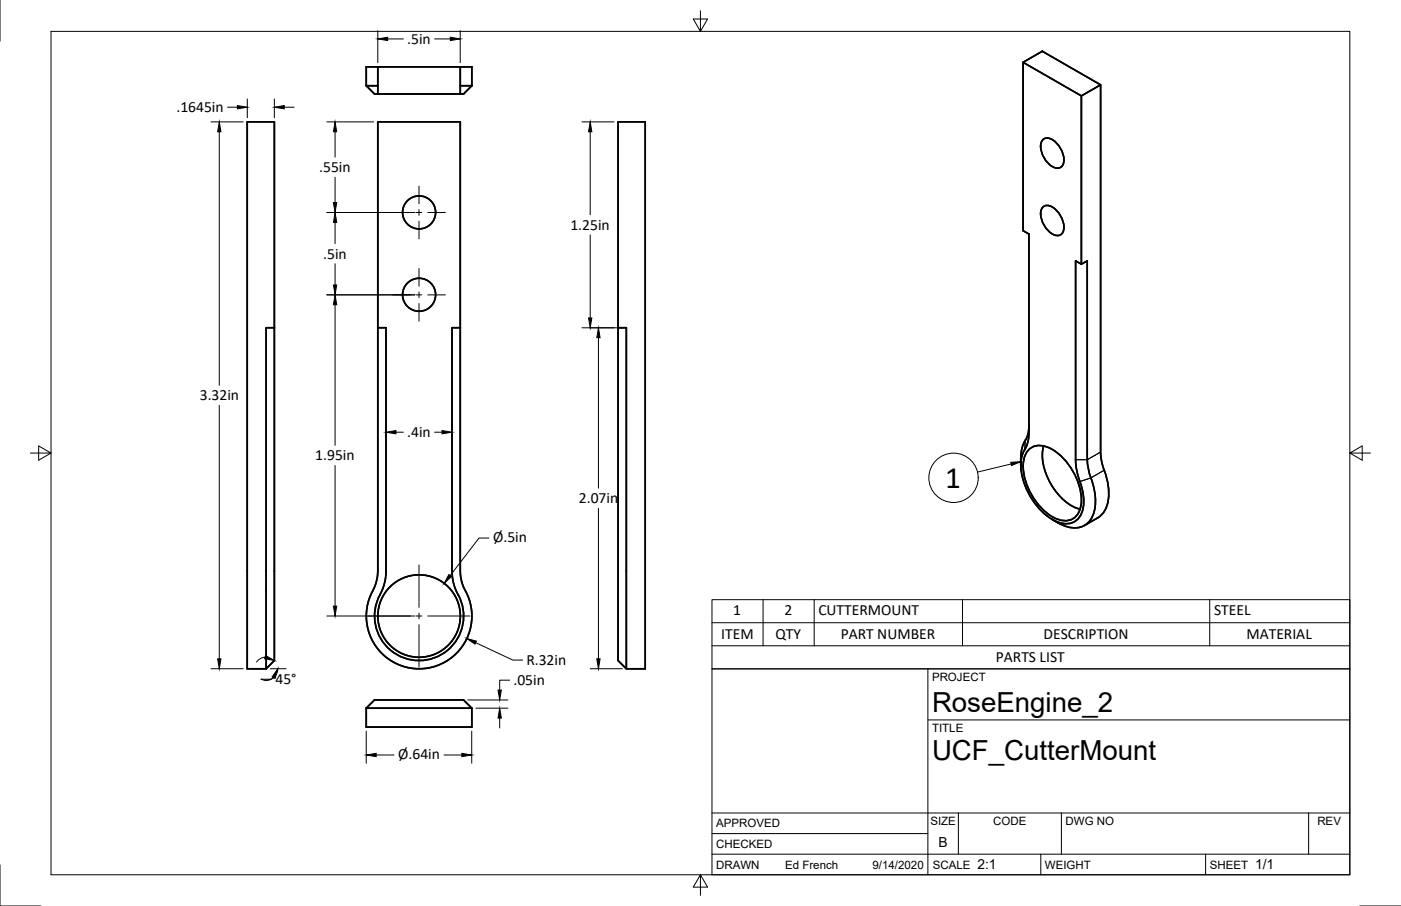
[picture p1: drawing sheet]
<svg xmlns="http://www.w3.org/2000/svg" width="432mm" height="279mm" viewBox="0 0 432 279" stroke-linecap="round" stroke-linejoin="round" font-family="sans-serif">
<!-- layer: Visible -->
<g fill="none" stroke="#000" stroke-width=".51">
<path d="M315.3 19.2v51.9l1.8 1.1v61.3a10.4 10.4 0 0 1-1.7 6 15.6 15.6 0 0 0 2 13.3 16.6 16.6 0 0 0 10.4 8.7 5.2 5.2 0 0 0 6.1-4.9 19.1 19.1 0 0 0-1.6-9.8l-.6-2.6-.2-2.4v-61.3l1.8 1 1.8-1v61.3a25.7 25.7 0 0 0 1.9 8.2 12.8 12.8 0 0 1-1 10.4 6.7 6.7 0 0 1-8.8 1.4l-2.9-1.6M315.3 19.2l5.9-3.4 18 10.4-5.9 3.4zM76.2 37.6h8.4v166.1l-2.6 2.5h-5.8zM112.9 26.4h3.5M112.9 26.4l2.5 2.6h1M116.4 20.6h25.5v8.4h-25.5zM116.4 20.6h-3.5v5.8M141.9 26.4h3.5M141.9 20.6h3.5v5.8M145.4 26.4l-2.5 2.6h-1M190.5 37.6h8.4v168.6h-5.9l-2.5-2.5zM333.3 29.6v51.9"/>
<path d="M339.2 26.2v113.2a19.1 19.1 0 0 0 1.6 7.1 13 13 0 0 1-1 11.9l-1.5 1.3-4.1 2.4M321.3 43.2a2.58 2.58 0 0 1 3.7 .3 7.2 7.2 0 0 1 2.6 7.2 2.13 2.13 0 0 1-3.3 .7 7.3 7.3 0 0 1-3.3-7.7zM321.3 64a2.58 2.58 0 0 1 3.7 .3 7.2 7.2 0 0 1 2.6 7.2 2.13 2.13 0 0 1-3.3 .7 7.3 7.3 0 0 1-3.3-7.7zM84.6 101.1h-2.6v105.1M116.4 101.1h2.6v75a16.9 16.9 0 0 1-2.5 8.5 13.7 13.7 0 0 0 13.4 19.1 13.7 13.7 0 0 0 11.3-20.3M141.9 101.1h-2.6v75l.4 3.2 .6 2.1 .9 2M190.5 101.1h2.5v105.1M316 135.8a12.1 12.1 0 0 0-1.4 7.6M317 138.8a5.7 5.7 0 0 1 7.3-.2 19.5 19.5 0 0 1 8.9 16.8 5.1 5.1 0 0 1-7.7 4.5 19.2 19.2 0 0 1-10.1-17.4 6.5 6.5 0 0 1 1.6-3.7zM317.1 131.4l-.3 2.8-.8 1.6M321.7 137.5a16.7 16.7 0 0 0 3.6 13.9 14.5 14.5 0 0 0 7.6 5.6M143.4 182.2a16.3 16.3 0 0 1-14.8 24 16.3 16.3 0 0 1-13.2-25l.9-3 .1-2.1v-138.5h25.5v138.5l.4 3.1 1.1 3"/>
<path d="M112.9 218.4l2.5-2.5h27.5l2.5 2.5M112.9 218.4h32.5M112.9 218.4v5.8h32.5v-5.8"/>
<circle cx="129.2" cy="65.5" r="5.1"/>
<circle cx="129.2" cy="90.9" r="5.1"/>
<circle cx="129.2" cy="190" r="12.7"/>
</g>
<!-- layer: Visible Narrow -->
<path d="M316 135.8l-.2 2.9M339.2 139.4l-4.1 2.4h-3.6M340.3 145l-4.1 2.4-3.4 1.1" fill="none" stroke="#000" stroke-width=".31"/>
<!-- layer: Border -->
<path d="M0 0v12.7M15.7 9.7h400.3v260.1h-400.3zM215.9 3.3v6.4l-2.2-3.8h4.4l-2.2 3.8M9.4 139.7h6.3l-3.8-2.2v4.4l3.8-2.2M416 139.7l3.8 2.2v-4.4l-3.8 2.2h6.4M0 266.7v12.7h12.7M215.9 269.8l2.2 3.8h-4.4l2.2-3.8v6.3M419.1 279.4h12.7" fill="none" stroke="#000" stroke-width=".31"/>
<!-- layer: Titleblock -->
<path d="M219.4 206.3h196.6v63.5h-196.6zM286 206.3v63.5M286 222h130M219.4 257.1h66.6M219.4 250.7h196.6M295.4 250.7v12.7M327.1 250.7v12.7M403.3 250.7v12.7M219.4 263.4h196.6M320.8 263.4v6.4M371.6 263.4v6.4" fill="none" stroke="#000" stroke-width=".31"/>
<!-- layer: BOM -->
<g fill="none" stroke="#000" stroke-width=".31">
<path d="M311.7 143.1l-10.4 2.5M219.4 184.9h196.6v21.4h-196.6zM219.4 199.2h196.6M219.4 192h196.6M235.2 184.9v14.3M250.9 184.9v14.3M296.7 184.9v14.3M372.9 184.9v14.3"/>
<circle cx="293.9" cy="147.4" r="7.6"/>
</g>
<path d="M311.5 142.6l3.1-.2-2.8 1.2z" fill="#000" stroke="#000" stroke-width=".31"/>
<!-- layer: Center Lines -->
<g fill="none" stroke="#000" stroke-width=".31">
<path d="M129.1 57.4v5.4M121 65.5h5.5M128.2 65.5h1.8M129.1 64.6v1.8M129.1 68.2v5.5M131.8 65.5h5.5M121 90.9h5.5M128.2 90.9h1.8M129.1 82.8v5.4M129.1 90v1.8M129.1 93.6v5.5M131.8 90.9h5.5"/>
<path d="M129.1 174.2v13.1M113.4 190h13.1M128.2 190h1.8M129.1 189.1v1.8M129.1 192.7v13M131.8 190h13.1"/>
</g>
<!-- layer: Dimensions -->
<g fill="none" stroke="#000" stroke-width=".31">
<path d="M116.4 9.5v9.8M119.5 12h4.8M133.9 12h4.9M141.8 9.5v9.8M65 37.6h10M70.1 33.1h3.1M76.2 30.5v5.8M84.6 30.5v5.8M87.6 33.1h3.1M100.7 37.6h14.5M179.4 37.6h9.9M67.6 40.6v78.2"/>
<path d="M103.3 40.6v7.9M103.3 54.7v7.8M181.9 40.6v25.6M100.7 65.5h27.2M103.3 68.6v6.5M181.9 72.4v25.6M100.7 90.9h27.2M103.3 81.3v6.6M103.3 94v43.4M179.4 101.1h12.4M184.4 104.1v46.5M67.6 125v78.2"/>
<path d="M119 130.7v1.3M122 133.3h2.3M133.9 133.3h2.3M139.3 130.7v1.3M103.3 143.6v43.3M184.4 156.8v46.4M150.7 165.9h-3.1l-8.9 11.6M100.7 190h27.2M146.6 198.2l11.5 5.4h3M65 206.2h10M81.7 202.6l-1.5 .5-1.1 1.1M83.3 206.2h4.9"/>
<path d="M84.3 209l-1.4 .7h-1.5M85.6 206.2a3.6 3.6 0 0 1-5.1 3.2l3 .1M144.1 215.9h12.4M146.7 218.4h9.8M157.1 209.8h-3.1v3M181.9 206.2h9.9M112.9 225.5v9.9M115.9 232.8h5.6M136.8 232.8h5.5M145.4 225.5v9.9M154 221.4v3.1"/>
</g>
<g fill="#000" stroke="#000" stroke-width=".31">
<path d="M116.4 12l3.1-.5v1zM138.8 11.5l3 .5-3 .5zM73.2 32.6l3 .5-3 .5zM84.6 33.1l3-.5v1zM67.6 37.6l.5 3h-1zM103.3 37.6l.5 3h-1zM181.9 37.6l.5 3h-1zM103.3 65.5l.5 3.1h-1zM102.8 62.5h1l-.5 3zM103.3 90.9l.5 3.1h-1zM102.8 87.9h1l-.5 3zM181.4 98h1l-.5 3.1z"/>
<path d="M184.4 101.1l.6 3h-1.1zM119 133.3l3-.5v1zM136.2 132.8l3.1 .5-3.1 .5zM138.3 177.2l.8 .6-2.2 2.1zM102.8 186.9h1l-.5 3.1zM143.8 196.9l3 .8-.4 .9zM67.1 203.2h1l-.5 3zM81.9 202.2l2.7 1.5-3.1-.6zM85.6 206.2l-.8 3-.9-.4zM153.5 212.8h1l-.5 3.1zM183.9 203.2h1.1l-.6 3zM112.9 232.8l3-.5v1z"/>
<path d="M142.3 232.3l3.1 .5-3.1 .5zM154 218.4l.5 3h-1z"/>
</g>
<text font-size="9.6" x="291.3" y="150.4">1</text>
<g font-size="8.5">
<text x="287.3" y="219.5">RoseEngine_2</text>
<text x="287.3" y="234.5">UCF_CutterMount</text>
</g>
<g font-size="4.8">
<text x="125.5" y="13.5">.5in</text>
<text x="54.4" y="34.5">.1645in</text>
<text x="98.4" y="53.1">.55in</text>
<text x="175.8" y="70.8">1.25in</text>
<text x="99.6" y="79.7">.5in</text>
<text x="61.6" y="123.4">3.32in</text>
<text x="125.5" y="134.8">.4in</text>
<text x="97.2" y="141.9">1.95in</text>
<text x="178.4" y="155.2">2.07in</text>
<text x="152" y="167.2">Ø.5in</text>
<text x="226" y="189.5">1</text>
<text x="241.8" y="189.5">2</text>
<text x="252.2" y="189.5">CUTTERMOUNT</text>
<text x="374.2" y="189.5">STEEL</text>
<text x="222.3" y="197.1">ITEM</text>
<text x="239" y="196.9">QTY</text>
<text x="259.1" y="197.1">PART NUMBER</text>
<text x="321.6" y="197.1">DESCRIPTION</text>
<text x="384.2" y="197.1">MATERIAL</text>
<text x="162.2" y="205.1">R.32in</text>
<text x="306.9" y="204.2">PARTS LIST</text>
<text x="84.9" y="211">45°</text>
<text x="158.2" y="211.3">.05in</text>
<text x="122.7" y="234.1">Ø.64in</text>
</g>
<g font-size="4.3">
<text x="289.3" y="261.2">B</text>
<text x="301.2" y="268.1">2:1</text>
<text x="386.8" y="268.1">1/1</text>
</g>
<g font-size="3.5">
<text x="287.3" y="210.1">PROJECT</text>
<text x="287.3" y="225.8">TITLE</text>
<text x="220.7" y="255.2">APPROVED</text>
<text x="286.7" y="254.5">SIZE</text>
<text x="306.1" y="254.5">CODE</text>
<text x="328.4" y="254.5">DWG NO</text>
<text x="406" y="254.5">REV</text>
<text x="220.7" y="261.5">CHECKED</text>
<text x="220.7" y="267.9">DRAWN</text>
<text x="242" y="267.9">Ed French</text>
<text x="268.9" y="267.9">9/14/2020</text>
<text x="287.5" y="267.9">SCALE</text>
<text x="322.1" y="267.9">WEIGHT</text>
<text x="372.9" y="267.9">SHEET</text>
</g>
</svg>
